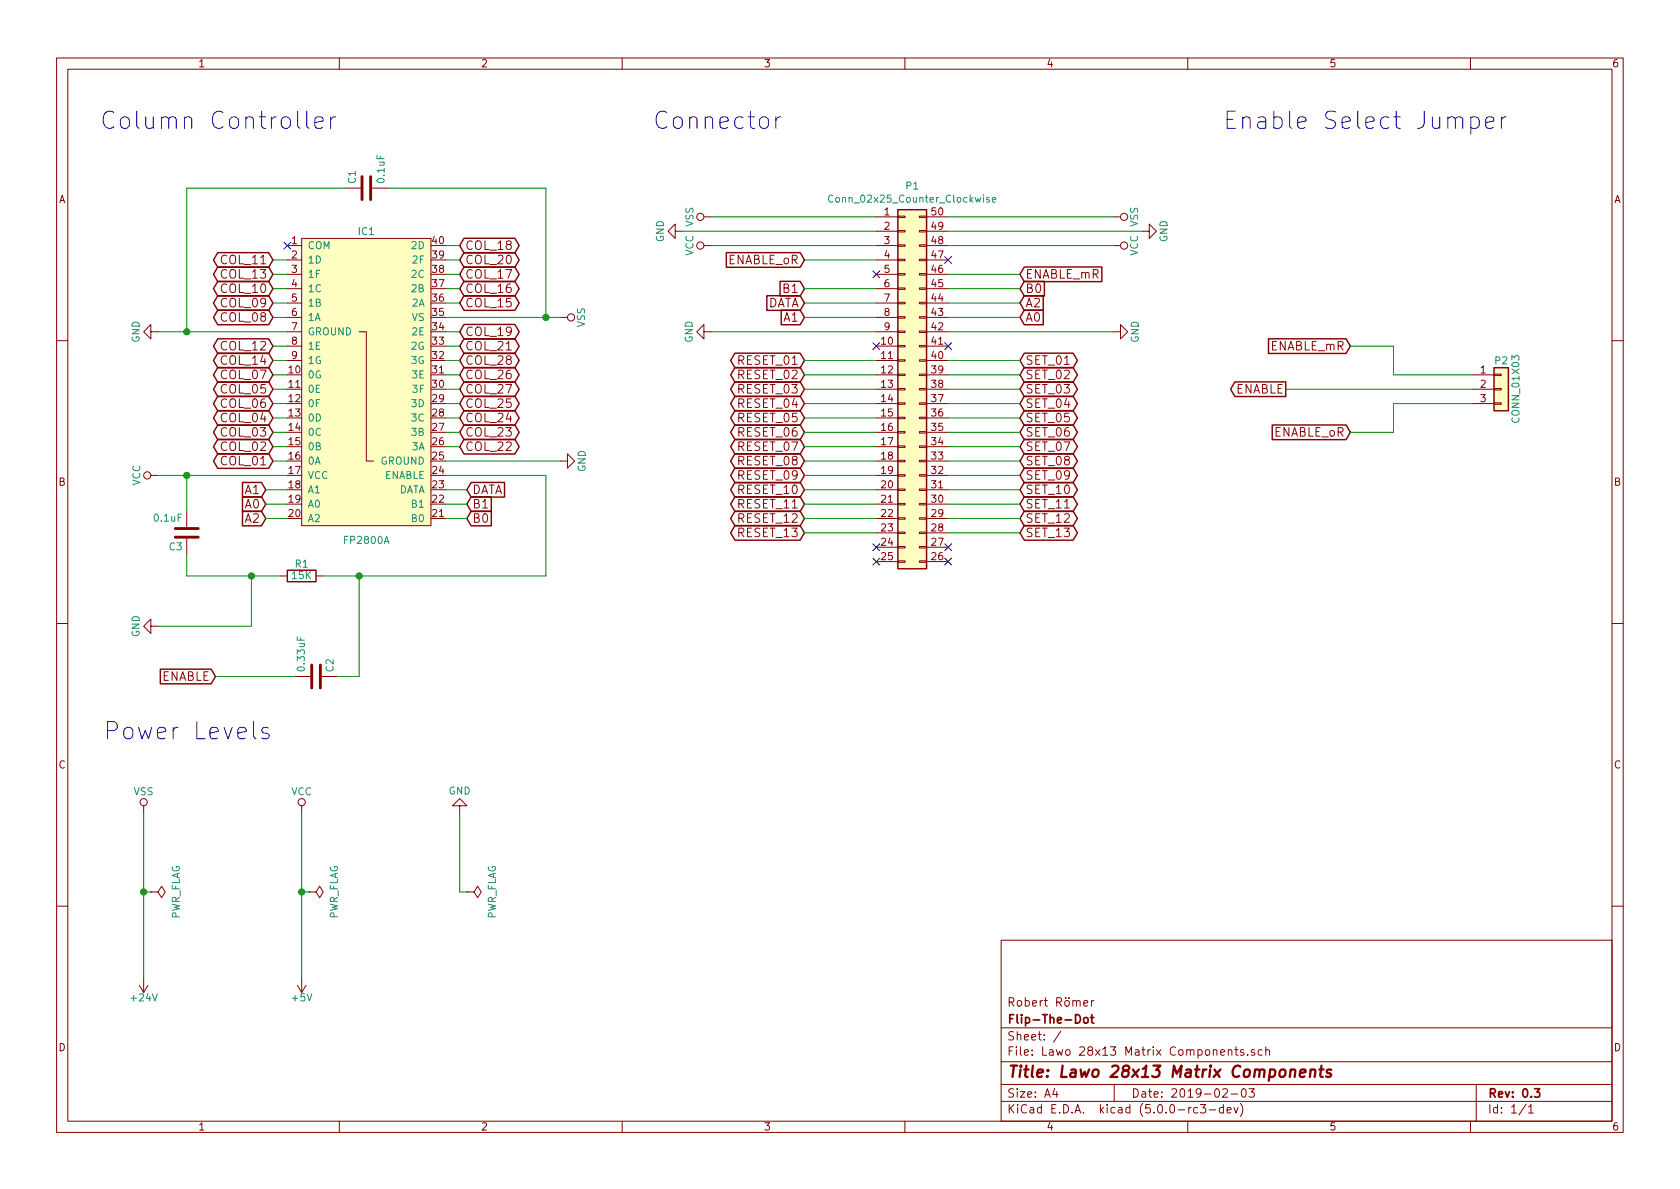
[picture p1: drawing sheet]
EESchema Schematic File Version 4
LIBS:Lawo 28x13 Matrix Components-cache
EELAYER 26 0
EELAYER END
$Descr A4 11693 8268
encoding utf-8
Sheet 1 1
Title "Lawo 28x13 Matrix Components"
Date "2019-02-03"
Rev "0.3"
Comp "Flip-The-Dot"
Comment1 "Robert Römer"
Comment2 ""
Comment3 ""
Comment4 ""
$EndDescr
$Comp
L power:VSS #PWR01
U 1 1
P 1000 5650
F 0 "#PWR01" H 1000 5500 50  0001 C CNN
F 1 "VSS" H 1000 5800 50  0000 C CNN
F 2 "" H 1000 5650 50  0000 C CNN
F 3 "" H 1000 5650 50  0000 C CNN
	1    1000 5650
	1    0    0    -1  
$EndComp
$Comp
L power:VCC #PWR02
U 1 1
P 2100 5650
F 0 "#PWR02" H 2100 5500 50  0001 C CNN
F 1 "VCC" H 2100 5800 50  0000 C CNN
F 2 "" H 2100 5650 50  0000 C CNN
F 3 "" H 2100 5650 50  0000 C CNN
	1    2100 5650
	1    0    0    -1  
$EndComp
$Comp
L power:GND #PWR03
U 1 1
P 3200 5650
F 0 "#PWR03" H 3200 5400 50  0001 C CNN
F 1 "GND" H 3200 5500 50  0000 C CNN
F 2 "" H 3200 5650 50  0000 C CNN
F 3 "" H 3200 5650 50  0000 C CNN
	1    3200 5650
	-1   0    0    1   
$EndComp
$Comp
L power:+24V #PWR04
U 1 1
P 1000 6800
F 0 "#PWR04" H 1000 6650 50  0001 C CNN
F 1 "+24V" H 1000 6940 50  0000 C CNN
F 2 "" H 1000 6800 50  0000 C CNN
F 3 "" H 1000 6800 50  0000 C CNN
	1    1000 6800
	-1   0    0    1   
$EndComp
$Comp
L power:+5V #PWR05
U 1 1
P 2100 6800
F 0 "#PWR05" H 2100 6650 50  0001 C CNN
F 1 "+5V" H 2100 6940 50  0000 C CNN
F 2 "" H 2100 6800 50  0000 C CNN
F 3 "" H 2100 6800 50  0000 C CNN
	1    2100 6800
	-1   0    0    1   
$EndComp
$Comp
L power:PWR_FLAG #FLG06
U 1 1
P 3250 6200
F 0 "#FLG06" H 3250 6295 50  0001 C CNN
F 1 "PWR_FLAG" H 3250 6380 50  0000 C CNN
F 2 "" H 3250 6200 50  0000 C CNN
F 3 "" H 3250 6200 50  0000 C CNN
	1    3250 6200
	0    1    1    0   
$EndComp
$Comp
L power:PWR_FLAG #FLG07
U 1 1
P 2150 6200
F 0 "#FLG07" H 2150 6295 50  0001 C CNN
F 1 "PWR_FLAG" H 2150 6380 50  0000 C CNN
F 2 "" H 2150 6200 50  0000 C CNN
F 3 "" H 2150 6200 50  0000 C CNN
	1    2150 6200
	0    1    1    0   
$EndComp
$Comp
L power:PWR_FLAG #FLG08
U 1 1
P 1050 6200
F 0 "#FLG08" H 1050 6295 50  0001 C CNN
F 1 "PWR_FLAG" H 1050 6380 50  0000 C CNN
F 2 "" H 1050 6200 50  0000 C CNN
F 3 "" H 1050 6200 50  0000 C CNN
	1    1050 6200
	0    1    1    0   
$EndComp
Text GLabel 1850 3500 0    60   Input ~ 0
A0
Text GLabel 1850 3400 0    60   Input ~ 0
A1
Text GLabel 1850 3600 0    60   Input ~ 0
A2
Text GLabel 3250 3600 2    60   Input ~ 0
B0
Text GLabel 3250 3500 2    60   Input ~ 0
B1
$Comp
L power:GND #PWR09
U 1 1
P 3900 3200
F 0 "#PWR09" H 3900 2950 50  0001 C CNN
F 1 "GND" H 3900 3050 50  0000 C CNN
F 2 "" H 3900 3200 50  0000 C CNN
F 3 "" H 3900 3200 50  0000 C CNN
	1    3900 3200
	0    -1   -1   0   
$EndComp
$Comp
L power:GND #PWR010
U 1 1
P 1100 2300
F 0 "#PWR010" H 1100 2050 50  0001 C CNN
F 1 "GND" H 1100 2150 50  0000 C CNN
F 2 "" H 1100 2300 50  0000 C CNN
F 3 "" H 1100 2300 50  0000 C CNN
	1    1100 2300
	0    1    1    0   
$EndComp
$Comp
L power:VSS #PWR011
U 1 1
P 3900 2200
F 0 "#PWR011" H 3900 2050 50  0001 C CNN
F 1 "VSS" H 3900 2350 50  0000 C CNN
F 2 "" H 3900 2200 50  0000 C CNN
F 3 "" H 3900 2200 50  0000 C CNN
	1    3900 2200
	0    1    1    0   
$EndComp
$Comp
L power:VCC #PWR012
U 1 1
P 1100 3300
F 0 "#PWR012" H 1100 3150 50  0001 C CNN
F 1 "VCC" H 1100 3450 50  0000 C CNN
F 2 "" H 1100 3300 50  0000 C CNN
F 3 "" H 1100 3300 50  0000 C CNN
	1    1100 3300
	0    -1   -1   0   
$EndComp
Text GLabel 3250 3400 2    60   Input ~ 0
DATA
$Comp
L device:R R1
U 1 1
P 2100 4000
F 0 "R1" V 2180 4000 50  0000 C CNN
F 1 "15K" V 2100 4000 50  0000 C CNN
F 2 "Resistors_ThroughHole:Resistor_Horizontal_RM15mm" V 2030 4000 50  0001 C CNN
F 3 "" H 2100 4000 50  0000 C CNN
	1    2100 4000
	0    -1   -1   0   
$EndComp
$Comp
L device:C C2
U 1 1
P 2200 4700
F 0 "C2" H 2225 4800 50  0000 L CNN
F 1 "0.33uF" H 2225 4600 50  0000 L CNN
F 2 "Capacitors_ThroughHole:C_Rect_L7_W2_P5" H 2238 4550 50  0001 C CNN
F 3 "" H 2200 4700 50  0000 C CNN
	1    2200 4700
	0    1    -1   0   
$EndComp
$Comp
L device:C C1
U 1 1
P 2550 1300
F 0 "C1" H 2575 1400 50  0000 L CNN
F 1 "0.1uF" H 2575 1200 50  0000 L CNN
F 2 "Capacitors_ThroughHole:C_Rect_L7_W2_P5" H 2588 1150 50  0001 C CNN
F 3 "" H 2550 1300 50  0000 C CNN
	1    2550 1300
	0    -1   -1   0   
$EndComp
$Comp
L device:C C3
U 1 1
P 1300 3700
F 0 "C3" H 1325 3800 50  0000 L CNN
F 1 "0.1uF" H 1325 3600 50  0000 L CNN
F 2 "Capacitors_ThroughHole:C_Rect_L7_W2_P5" H 1338 3550 50  0001 C CNN
F 3 "" H 1300 3700 50  0000 C CNN
	1    1300 3700
	-1   0    0    1   
$EndComp
$Comp
L power:GND #PWR013
U 1 1
P 1100 4350
F 0 "#PWR013" H 1100 4100 50  0001 C CNN
F 1 "GND" H 1100 4200 50  0000 C CNN
F 2 "" H 1100 4350 50  0000 C CNN
F 3 "" H 1100 4350 50  0000 C CNN
	1    1100 4350
	0    1    -1   0   
$EndComp
Text GLabel 1500 4700 0    60   Input ~ 0
ENABLE
NoConn ~ 2000 1700
Text Notes 2350 900  2    120  ~ 0
Column Controller
Text Notes 5450 900  2    120  ~ 0
Connector
Text Notes 1900 5150 2    120  ~ 0
Power Levels
$Comp
L power:VSS #PWR014
U 1 1
P 4950 1500
F 0 "#PWR014" H 4950 1350 50  0001 C CNN
F 1 "VSS" H 4950 1650 50  0000 C CNN
F 2 "" H 4950 1500 50  0000 C CNN
F 3 "" H 4950 1500 50  0000 C CNN
	1    4950 1500
	0    -1   -1   0   
$EndComp
$Comp
L power:GND #PWR015
U 1 1
P 4750 1600
F 0 "#PWR015" H 4750 1350 50  0001 C CNN
F 1 "GND" H 4750 1450 50  0000 C CNN
F 2 "" H 4750 1600 50  0000 C CNN
F 3 "" H 4750 1600 50  0000 C CNN
	1    4750 1600
	0    1    1    0   
$EndComp
$Comp
L power:VCC #PWR016
U 1 1
P 4950 1700
F 0 "#PWR016" H 4950 1550 50  0001 C CNN
F 1 "VCC" H 4950 1850 50  0000 C CNN
F 2 "" H 4950 1700 50  0000 C CNN
F 3 "" H 4950 1700 50  0000 C CNN
	1    4950 1700
	0    -1   -1   0   
$EndComp
Text GLabel 5600 1800 0    60   Input ~ 0
ENABLE_oR
Text GLabel 5600 2000 0    60   Input ~ 0
B1
Text GLabel 5600 2100 0    60   Input ~ 0
DATA
Text GLabel 5600 2200 0    60   Input ~ 0
A1
Text GLabel 5600 2500 0    60   BiDi ~ 0
RESET_01
Text GLabel 5600 2600 0    60   BiDi ~ 0
RESET_02
Text GLabel 5600 2700 0    60   BiDi ~ 0
RESET_03
Text GLabel 5600 2800 0    60   BiDi ~ 0
RESET_04
Text GLabel 5600 2900 0    60   BiDi ~ 0
RESET_05
Text GLabel 5600 3000 0    60   BiDi ~ 0
RESET_06
Text GLabel 5600 3100 0    60   BiDi ~ 0
RESET_07
Text GLabel 5600 3200 0    60   BiDi ~ 0
RESET_08
Text GLabel 5600 3300 0    60   BiDi ~ 0
RESET_09
Text GLabel 5600 3400 0    60   BiDi ~ 0
RESET_10
Text GLabel 5600 3500 0    60   BiDi ~ 0
RESET_11
Text GLabel 5600 3600 0    60   BiDi ~ 0
RESET_12
Text GLabel 5600 3700 0    60   BiDi ~ 0
RESET_13
NoConn ~ 6100 3900
NoConn ~ 6100 3800
NoConn ~ 6100 2400
$Comp
L power:GND #PWR017
U 1 1
P 4950 2300
F 0 "#PWR017" H 4950 2050 50  0001 C CNN
F 1 "GND" H 4950 2150 50  0000 C CNN
F 2 "" H 4950 2300 50  0000 C CNN
F 3 "" H 4950 2300 50  0000 C CNN
	1    4950 2300
	0    1    1    0   
$EndComp
Text GLabel 7100 2500 2    60   BiDi ~ 0
SET_01
Text GLabel 7100 2600 2    60   BiDi ~ 0
SET_02
Text GLabel 7100 2700 2    60   BiDi ~ 0
SET_03
Text GLabel 7100 2800 2    60   BiDi ~ 0
SET_04
Text GLabel 7100 2900 2    60   BiDi ~ 0
SET_05
Text GLabel 7100 3000 2    60   BiDi ~ 0
SET_06
Text GLabel 7100 3100 2    60   BiDi ~ 0
SET_07
Text GLabel 7100 3200 2    60   BiDi ~ 0
SET_08
Text GLabel 7100 3300 2    60   BiDi ~ 0
SET_09
Text GLabel 7100 3400 2    60   BiDi ~ 0
SET_10
Text GLabel 7100 3500 2    60   BiDi ~ 0
SET_11
Text GLabel 7100 3600 2    60   BiDi ~ 0
SET_12
Text GLabel 7100 3700 2    60   BiDi ~ 0
SET_13
NoConn ~ 6600 3900
NoConn ~ 6600 3800
NoConn ~ 6600 2400
$Comp
L power:GND #PWR018
U 1 1
P 7750 2300
F 0 "#PWR018" H 7750 2050 50  0001 C CNN
F 1 "GND" H 7750 2150 50  0000 C CNN
F 2 "" H 7750 2300 50  0000 C CNN
F 3 "" H 7750 2300 50  0000 C CNN
	1    7750 2300
	0    -1   -1   0   
$EndComp
Text GLabel 7100 1900 2    60   Input ~ 0
ENABLE_mR
Text GLabel 7100 2000 2    60   Input ~ 0
B0
Text GLabel 7100 2100 2    60   Input ~ 0
A2
Text GLabel 7100 2200 2    60   Input ~ 0
A0
NoConn ~ 6600 1800
$Comp
L Connector:Conn_01x03 P2
U 1 1
P 10450 2700
F 0 "P2" H 10450 2900 50  0000 C CNN
F 1 "CONN_01X03" V 10550 2700 50  0000 C CNN
F 2 "Pin_Headers:Pin_Header_Straight_1x03_Pitch2.54mm" H 10450 2700 50  0001 C CNN
F 3 "" H 10450 2700 50  0000 C CNN
	1    10450 2700
	1    0    0    -1  
$EndComp
Text GLabel 9400 2400 0    60   Input ~ 0
ENABLE_mR
Text GLabel 9400 3000 0    60   Input ~ 0
ENABLE_oR
Text GLabel 8950 2700 0    60   Output ~ 0
ENABLE
Text Notes 10500 900  2    120  ~ 0
Enable Select Jumper
NoConn ~ 6100 1900
$Comp
L power:VSS #PWR019
U 1 1
P 7750 1500
F 0 "#PWR019" H 7750 1350 50  0001 C CNN
F 1 "VSS" H 7750 1650 50  0000 C CNN
F 2 "" H 7750 1500 50  0000 C CNN
F 3 "" H 7750 1500 50  0000 C CNN
	1    7750 1500
	0    1    -1   0   
$EndComp
$Comp
L power:GND #PWR020
U 1 1
P 7950 1600
F 0 "#PWR020" H 7950 1350 50  0001 C CNN
F 1 "GND" H 7950 1450 50  0000 C CNN
F 2 "" H 7950 1600 50  0000 C CNN
F 3 "" H 7950 1600 50  0000 C CNN
	1    7950 1600
	0    -1   1    0   
$EndComp
$Comp
L power:VCC #PWR021
U 1 1
P 7750 1700
F 0 "#PWR021" H 7750 1550 50  0001 C CNN
F 1 "VCC" H 7750 1850 50  0000 C CNN
F 2 "" H 7750 1700 50  0000 C CNN
F 3 "" H 7750 1700 50  0000 C CNN
	1    7750 1700
	0    1    -1   0   
$EndComp
Wire Wire Line
	3200 5650 3200 6200
Wire Wire Line
	2100 5650 2100 6200
Wire Wire Line
	1000 5650 1000 6200
Wire Wire Line
	3100 3500 3250 3500
Wire Wire Line
	3250 3600 3100 3600
Wire Wire Line
	1850 3500 2000 3500
Wire Wire Line
	2000 3600 1850 3600
Wire Wire Line
	1850 3400 2000 3400
Wire Wire Line
	1100 3300 1300 3300
Wire Wire Line
	3100 3200 3900 3200
Wire Wire Line
	1100 2300 1300 2300
Wire Wire Line
	3100 2200 3800 2200
Wire Wire Line
	1300 4000 1750 4000
Connection ~ 1750 4000
Wire Wire Line
	1750 4350 1100 4350
Wire Wire Line
	2250 4000 2500 4000
Wire Wire Line
	3800 4000 3800 3300
Wire Wire Line
	3800 3300 3100 3300
Wire Wire Line
	1750 4350 1750 4000
Wire Wire Line
	2500 4700 2350 4700
Wire Wire Line
	2500 4700 2500 4000
Connection ~ 2500 4000
Wire Wire Line
	2050 4700 1500 4700
Wire Wire Line
	1300 3550 1300 3300
Connection ~ 1300 3300
Wire Wire Line
	1300 2300 1300 1300
Wire Wire Line
	1300 1300 2400 1300
Connection ~ 1300 2300
Wire Wire Line
	2700 1300 3800 1300
Wire Wire Line
	3800 1300 3800 2200
Connection ~ 3800 2200
Wire Wire Line
	3200 6200 3250 6200
Wire Wire Line
	2150 6200 2100 6200
Connection ~ 2100 6200
Wire Wire Line
	1050 6200 1000 6200
Connection ~ 1000 6200
Wire Wire Line
	3100 3400 3250 3400
Wire Wire Line
	4950 1500 6100 1500
Wire Wire Line
	4750 1600 6100 1600
Wire Wire Line
	4950 1700 6100 1700
Wire Wire Line
	6100 1800 5600 1800
Wire Wire Line
	6100 2500 5600 2500
Wire Wire Line
	6100 2600 5600 2600
Wire Wire Line
	6100 2000 5600 2000
Wire Wire Line
	6100 2100 5600 2100
Wire Wire Line
	6100 2200 5600 2200
Wire Wire Line
	6100 3000 5600 3000
Wire Wire Line
	6100 3100 5600 3100
Wire Wire Line
	6100 3200 5600 3200
Wire Wire Line
	6100 2700 5600 2700
Wire Wire Line
	6100 2800 5600 2800
Wire Wire Line
	6100 2900 5600 2900
Wire Wire Line
	6100 3600 5600 3600
Wire Wire Line
	6100 3700 5600 3700
Wire Wire Line
	6100 3300 5600 3300
Wire Wire Line
	6100 3400 5600 3400
Wire Wire Line
	6100 3500 5600 3500
Wire Wire Line
	7100 2100 6600 2100
Wire Wire Line
	7100 2200 6600 2200
Wire Wire Line
	7100 1900 6600 1900
Wire Wire Line
	7100 2000 6600 2000
Wire Wire Line
	7100 2700 6600 2700
Wire Wire Line
	7100 2800 6600 2800
Wire Wire Line
	7100 2500 6600 2500
Wire Wire Line
	7100 2600 6600 2600
Wire Wire Line
	7100 3300 6600 3300
Wire Wire Line
	7100 3400 6600 3400
Wire Wire Line
	7100 3500 6600 3500
Wire Wire Line
	7100 3000 6600 3000
Wire Wire Line
	7100 3100 6600 3100
Wire Wire Line
	7100 3200 6600 3200
Wire Wire Line
	7100 3600 6600 3600
Wire Wire Line
	7100 3700 6600 3700
Wire Wire Line
	9400 2400 9700 2400
Wire Wire Line
	9700 2400 9700 2600
Wire Wire Line
	9700 2600 10250 2600
Wire Wire Line
	10250 2800 9700 2800
Wire Wire Line
	9700 2800 9700 3000
Wire Wire Line
	9700 3000 9400 3000
Wire Wire Line
	10250 2700 8950 2700
Wire Wire Line
	4950 2300 6100 2300
Wire Wire Line
	6600 2300 7750 2300
Wire Wire Line
	1300 4000 1300 3850
Wire Wire Line
	6600 2900 7100 2900
Wire Wire Line
	7950 1600 6600 1600
Wire Wire Line
	6600 1700 7750 1700
Wire Wire Line
	7750 1500 6600 1500
Text GLabel 1900 1900 0    60   BiDi ~ 0
COL_13
Text GLabel 1900 3200 0    60   BiDi ~ 0
COL_01
Text GLabel 1900 3100 0    60   BiDi ~ 0
COL_02
Text GLabel 1900 2900 0    60   BiDi ~ 0
COL_04
Text GLabel 1900 3000 0    60   BiDi ~ 0
COL_03
Text GLabel 1900 2700 0    60   BiDi ~ 0
COL_05
Text GLabel 1900 2800 0    60   BiDi ~ 0
COL_06
Text GLabel 1900 2600 0    60   BiDi ~ 0
COL_07
Text GLabel 1900 2200 0    60   BiDi ~ 0
COL_08
Text GLabel 1900 2100 0    60   BiDi ~ 0
COL_09
Text GLabel 1900 2000 0    60   BiDi ~ 0
COL_10
Text GLabel 1900 1800 0    60   BiDi ~ 0
COL_11
Text GLabel 1900 2400 0    60   BiDi ~ 0
COL_12
Wire Wire Line
	1900 1800 2000 1800
Wire Wire Line
	2000 1900 1900 1900
Wire Wire Line
	1900 2000 2000 2000
Wire Wire Line
	2000 2100 1900 2100
Wire Wire Line
	1900 2200 2000 2200
Wire Wire Line
	2000 2400 1900 2400
Wire Wire Line
	1900 2600 2000 2600
Wire Wire Line
	2000 2700 1900 2700
Wire Wire Line
	1900 2800 2000 2800
Wire Wire Line
	2000 2900 1900 2900
Wire Wire Line
	1900 3000 2000 3000
Wire Wire Line
	2000 3100 1900 3100
Wire Wire Line
	1900 3200 2000 3200
Text GLabel 3200 2100 2    60   BiDi ~ 0
COL_15
Text GLabel 3200 2000 2    60   BiDi ~ 0
COL_16
Text GLabel 3200 1900 2    60   BiDi ~ 0
COL_17
Text GLabel 3200 1700 2    60   BiDi ~ 0
COL_18
Text GLabel 3200 2300 2    60   BiDi ~ 0
COL_19
Text GLabel 3200 1800 2    60   BiDi ~ 0
COL_20
Text GLabel 3200 2400 2    60   BiDi ~ 0
COL_21
Text GLabel 3200 3100 2    60   BiDi ~ 0
COL_22
Text GLabel 3200 3000 2    60   BiDi ~ 0
COL_23
Text GLabel 3200 2900 2    60   BiDi ~ 0
COL_24
Text GLabel 3200 2800 2    60   BiDi ~ 0
COL_25
Text GLabel 3200 2600 2    60   BiDi ~ 0
COL_26
Text GLabel 3200 2700 2    60   BiDi ~ 0
COL_27
Wire Wire Line
	3100 3100 3200 3100
Wire Wire Line
	3200 3000 3100 3000
Wire Wire Line
	3100 2900 3200 2900
Wire Wire Line
	3200 2800 3100 2800
Wire Wire Line
	3100 2700 3200 2700
Wire Wire Line
	3200 2600 3100 2600
Wire Wire Line
	3100 2400 3200 2400
Wire Wire Line
	3200 2300 3100 2300
Wire Wire Line
	3200 1700 3100 1700
Wire Wire Line
	3100 1800 3200 1800
Wire Wire Line
	3200 1900 3100 1900
Wire Wire Line
	3100 2000 3200 2000
Wire Wire Line
	3200 2100 3100 2100
Wire Wire Line
	1750 4000 1950 4000
Wire Wire Line
	2500 4000 3800 4000
Wire Wire Line
	1300 3300 2000 3300
Wire Wire Line
	1300 2300 2000 2300
Wire Wire Line
	3800 2200 3900 2200
Wire Wire Line
	2100 6200 2100 6800
Wire Wire Line
	1000 6200 1000 6800
$Comp
L Connector:Conn_02x25_Counter_Clockwise P1
U 1 1
P 6300 2700
F 0 "P1" H 6350 4117 50  0000 C CNN
F 1 "Conn_02x25_Counter_Clockwise" H 6350 4026 50  0000 C CNN
F 2 "Connectors_IDC:IDC-Header_2x25_Pitch2.54mm_Straight" H 6300 2700 50  0001 C CNN
F 3 "~" H 6300 2700 50  0001 C CNN
	1    6300 2700
	1    0    0    -1  
$EndComp
Text GLabel 1900 2500 0    60   BiDi ~ 0
COL_14
Wire Wire Line
	1900 2500 2000 2500
$Comp
L FP2800a:FP2800A IC1
U 1 1
P 2550 1950
F 0 "IC1" H 2550 2300 50  0000 C CNN
F 1 "FP2800A" H 2550 150 50  0000 C CNN
F 2 "Housings_DIP:DIP-40_W15.24mm_LongPads" H 2400 1950 50  0001 C CNN
F 3 "http://pdf.datasheetcatalog.com/datasheets/320/500899_DS.pdf" H 2400 1950 50  0001 C CNN
F 4 "Column Controller" H 2550 1950 60  0001 C CNN "Usage"
	1    2550 1950
	1    0    0    -1  
$EndComp
Text GLabel 3200 2500 2    60   BiDi ~ 0
COL_28
Wire Wire Line
	3100 2500 3200 2500
$EndSCHEMATC
